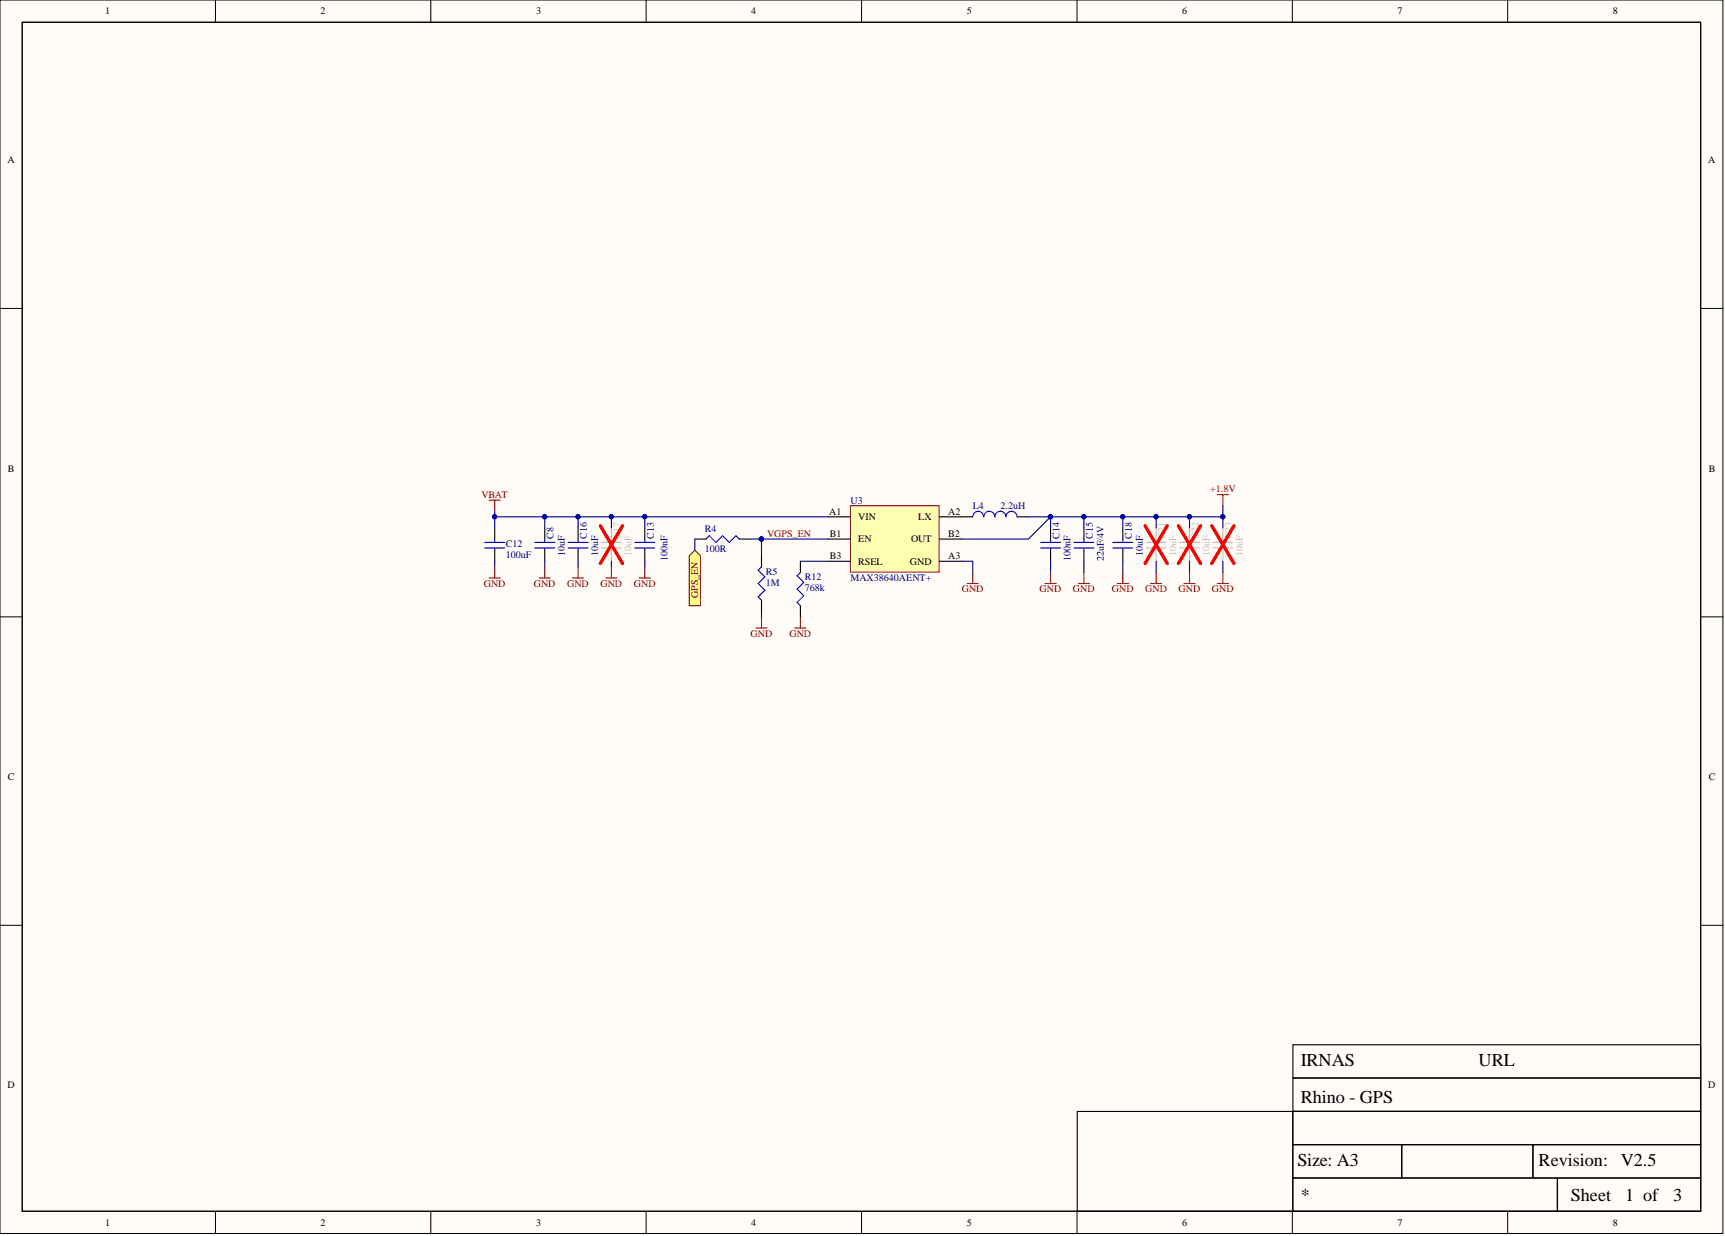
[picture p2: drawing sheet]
<svg xmlns="http://www.w3.org/2000/svg" width="393mm" height="282mm" viewBox="0 0 393 282" stroke-linecap="round" stroke-linejoin="round" font-family="sans-serif">
<g fill="#fffcf8" stroke="#000" stroke-width=".23">
<path d="M0 0h392.9v281.3h-392.9z"/>
<path d="M5.1 5.1h382.7v271.1h-382.7z"/>
</g>
<g fill="none" stroke="#000" stroke-width=".23">
<path d="M49.1 0v5.1M98.2 0v5.1M147.3 0v5.1M196.5 0v5.1M245.6 0v5.1M294.7 0v5.1M343.8 0v5.1M0 70.3h5.1M387.9 70.3h5M0 140.7h5.1M387.9 140.7h5M0 211h5.1"/>
<path d="M387.9 211h5M49.1 276.3v5M98.2 276.3v5M147.3 276.3v5M196.5 276.3v5M245.6 276.3v5M294.7 276.3v5M343.8 276.3v5"/>
</g>
<path d="M5.1 5.1h382.7v271.1h-382.7zM147 120.4v2.5M147 125.5v2.5M294.8 238.3h93v7.5h-93zM245.6 253.5h49.2v22.7h-49.2zM294.8 253.5h93v7.5h-93zM294.8 245.9h93v7.5h-93zM294.8 261.1h24.8v7.5h-24.8zM294.8 268.7h60.3v7.5h-60.3zM319.7 261.1h29.8v7.5h-29.8zM349.6 261.1h38.2v7.5h-38.2zM355.2 268.7h32.6v7.5h-32.6z" fill="none" stroke="#000" stroke-width=".25"/>
<path d="M144.7 123.7h4.6M144.7 125h4.6M147 122.9v.8M147 125v.5" fill="none" stroke="#00f" stroke-width=".25"/>
<path d="M111.5 114.1h2.6M112.8 114.1v2.5M111.5 131.8h2.6M112.8 129.3v2.5M145.8 131.8h2.5M147 129.3v2.5" fill="none" stroke="#800000" stroke-width=".25"/>
<path d="M157.2 126.7l1.2-1.2 1.3 1.2v11.4h-2.5z" fill-rule="evenodd" fill="#ffff80" stroke="#800000" stroke-width=".23"/>
<g fill="none" stroke="#00f" stroke-width=".25">
<path d="M226.8 117.9a1.27 1.27 0 0 0-1.2-1.3 1.27 1.27 0 0 0-1.3 1.3 1.24 1.24 0 0 0-1.2-1.3 1.24 1.24 0 0 0-1.3 1.3M229.4 117.9a1.24 1.24 0 0 0-1.3-1.3 1.24 1.24 0 0 0-1.2 1.3M231.9 117.9a1.24 1.24 0 0 0-1.2-1.3 1.24 1.24 0 0 0-1.3 1.3M161 122.9l.7-.7 1.6 1.5 1.5-1.5 1.5 1.5 1.5-1.5 .8 .7M173.6 129.3l-.7 .7 1.5 1.6-1.5 1.5 1.5 1.5-1.5 1.5 .7 .8M237.3 123.7h4.5M237.3 125h4.5M239.6 122.9v.8M239.6 125v.5M244.9 123.7h4.5M244.9 125h4.5M247.2 122.9v.8"/>
<path d="M247.2 125v.5"/>
</g>
<path d="M219.3 117.9h2.5M232 117.9h2.5M158.4 122.9h2.6M168.6 122.9h2.5M173.6 126.7v2.6M173.6 136.9v2.5M239.6 120.4v2.5M239.6 125.5v2.5M247.2 120.4v2.5M247.2 125.5v2.5" fill="none" stroke="#000" stroke-width=".25"/>
<path d="M277.6 112.8h2.5M278.8 112.8v2.5M220.5 133.1h2.6M221.8 130.5v2.6M238.3 133.1h2.5M239.6 130.5v2.6M245.9 133.1h2.5M247.2 130.5v2.6M172.4 143.2h2.5M173.6 140.7v2.5" fill="none" stroke="#800000" stroke-width=".25"/>
<path d="M193.9 115.3h20.3v15.2h-20.3z" fill="#ffffb0" stroke="#800000" stroke-width=".23"/>
<g fill="none" stroke="#000" stroke-width=".25">
<path d="M188.9 117.9h5M214.2 117.9h5.1M112.8 120.4v2.5M112.8 125.5v2.5M124.2 120.4v2.5M124.2 125.5v2.5M131.8 120.4v2.5M131.8 125.5v2.5M182.5 128v2.5M182.5 138.1v2.6M188.9 128h5M188.9 122.9h5"/>
<path d="M214.2 128h5.1M214.2 122.9h5.1M256 120.4v2.5M256 125.5v2.5"/>
</g>
<g fill="none" stroke="#800000" stroke-width=".25">
<path d="M122.9 131.8h2.6M124.2 129.3v2.5M130.6 131.8h2.5M131.8 129.3v2.5M138.2 131.8h2.5M139.4 129.3v2.5M254.8 133.1h2.5M256 130.5v2.6M262.4 133.1h2.5M263.6 130.5v2.6M270 133.1h2.5M271.2 130.5v2.6"/>
<path d="M277.6 133.1h2.5M278.8 130.5v2.6M181.3 143.2h2.5M182.5 140.7v2.5"/>
</g>
<g fill="none" stroke="#bfbebc" stroke-width=".25">
<path d="M137.1 123.7h4.6M137.1 125h4.6M139.4 120.4v3.3M139.4 125v3M261.4 123.7h4.5M261.4 125h4.5M263.6 120.4v3.3M263.6 125v3M269 123.7h4.5M269 125h4.5M271.2 120.4v3.3M271.2 125v3"/>
<path d="M276.6 123.7h4.5M276.6 125h4.5M278.8 120.4v3.3M278.8 125v3"/>
</g>
<path d="M136.9 119.9l5.1 8.6M142 119.9l-5.1 8.6M261.1 119.9l5.1 8.6M266.2 119.9l-5.1 8.6M268.7 119.9l5.1 8.6M273.8 119.9l-5.1 8.6M276.3 119.9l5.1 8.6M281.4 119.9l-5.1 8.6" fill="none" stroke="#f00" stroke-width=".76"/>
<g fill="none" stroke="#00f" stroke-width=".25">
<path d="M110.5 123.7h4.6M110.5 125h4.6M112.8 122.9v.8M112.8 125v.5M121.9 123.7h4.6M121.9 125h4.6M124.2 122.9v.8M124.2 125v.5M129.5 123.7h4.6M129.5 125h4.6M131.8 122.9v.8M131.8 125v.5"/>
<path d="M182.5 130.5l-.7 .8 1.5 1.5-1.5 1.5 1.5 1.6-1.5 1.5 .7 .7M253.8 123.7h4.5M253.8 125h4.5M256 122.9v.8M256 125v.5"/>
</g>
<g fill="none" stroke="#000080" stroke-width=".25">
<path d="M112.8 116.6v1.3M124.2 117.9v2.5M131.8 117.9v2.5M139.4 117.9v2.5M147 117.9h-34.2v2.5M188.9 117.9h-41.9v2.5M234.5 117.9h5.1v2.5M247.2 117.9h8.8v2.5M256 117.9h7.6v2.5M263.6 117.9h7.6v2.5M271.2 117.9h7.6M278.8 115.3v5.1"/>
<path d="M112.8 128v1.3M124.2 128v1.3M131.8 128v1.3M139.4 128v1.3M147 128v1.3M158.4 122.9v2.6M171.1 122.9h17.8M173.6 122.9v3.8M173.6 139.4v1.3M182.5 128h6.4M219.3 128h2.5v2.5M239.6 128v2.5"/>
<path d="M247.2 120.4v-2.5h-7.6l-5.1 5h-15.2M247.2 128v2.5M256 128v2.5M263.6 128v2.5M271.2 128v2.5M278.8 128v2.5"/>
</g>
<g fill="#000080" stroke="#000080" stroke-width=".23">
<circle cx="112.8" cy="117.8" r=".48"/>
<circle cx="173.6" cy="122.9" r=".48"/>
<circle cx="239.5" cy="117.8" r=".48"/>
<circle cx="247.1" cy="117.8" r=".48"/>
<circle cx="147" cy="117.8" r=".48"/>
<circle cx="139.4" cy="117.8" r=".48"/>
<circle cx="131.8" cy="117.8" r=".48"/>
<circle cx="256" cy="117.8" r=".48"/>
<circle cx="263.6" cy="117.8" r=".48"/>
<circle cx="271.2" cy="117.8" r=".48"/>
<circle cx="278.8" cy="117.8" r=".48"/>
<circle cx="124.2" cy="117.8" r=".48"/>
</g>
<g font-size="4.1">
<text x="296.6" y="243.2">IRNAS</text>
<text x="337.2" y="243.2">URL</text>
<text x="296.6" y="251.6">Rhino - GPS</text>
<text x="295.8" y="266">Size: A3</text>
<text x="350.8" y="266">Revision:</text>
<text x="369.6" y="266">V2.5</text>
<text x="296.6" y="273.9">*</text>
<text x="358.2" y="273.9">Sheet</text>
<text x="370.6" y="273.9">1 of</text>
<text x="381.5" y="273.9">3</text>
</g>
<g font-size="2.3">
<text x="24" y="3.3">1</text>
<text x="73.1" y="3.3">2</text>
<text x="122.2" y="3.3">3</text>
<text x="171.3" y="3.3">4</text>
<text x="220.5" y="3.3">5</text>
<text x="269.6" y="3.3">6</text>
<text x="318.7" y="3.3">7</text>
<text x="367.8" y="3.3">8</text>
<text x="1.7" y="37.2">A</text>
<text x="389.5" y="37.2">A</text>
<text x="1.8" y="107.6">B</text>
<text x="389.6" y="107.6">B</text>
<text x="189.1" y="117.4">A1</text>
<text x="195.7" y="118.6">VIN</text>
<text x="209.4" y="118.6">LX</text>
<text x="216.2" y="117.4">A2</text>
<text x="189.2" y="122.4">B1</text>
<text x="195.7" y="123.7">EN</text>
<text x="207.7" y="123.7">OUT</text>
<text x="216.2" y="122.4">B2</text>
<text x="189.2" y="127.5">B3</text>
<text x="195.7" y="128.8">RSEL</text>
<text x="207.5" y="128.8">GND</text>
<text x="216.2" y="127.5">A3</text>
<text x="1.8" y="177.9">C</text>
<text x="389.6" y="177.9">C</text>
<text x="1.7" y="248.2">D</text>
<text x="389.5" y="248.2">D</text>
<text x="24" y="279.6">1</text>
<text x="73.1" y="279.6">2</text>
<text x="122.2" y="279.6">3</text>
<text x="171.3" y="279.6">4</text>
<text x="220.5" y="279.6">5</text>
<text x="269.6" y="279.6">6</text>
<text x="318.7" y="279.6">7</text>
<text x="367.8" y="279.6">8</text>
</g>
<g font-size="2.3" fill="#800000">
<text x="109.8" y="113.6">VBAT</text>
<text x="275.9" y="112.3">+1.8V</text>
<text x="174.9" y="122.4">VGPS_EN</text>
<text x="110.3" y="133.8">GND</text>
<text x="121.7" y="133.8">GND</text>
<text x="129.3" y="133.8">GND</text>
<text x="136.9" y="133.8">GND</text>
<text x="144.5" y="133.8">GND</text>
<text x="159.2" y="136.4" transform="rotate(-90 159.2 136.4)">GPS_EN</text>
<text x="219.3" y="135.1">GND</text>
<text x="237.1" y="135.1">GND</text>
<text x="244.7" y="135.1">GND</text>
<text x="253.5" y="135.1">GND</text>
<text x="261.1" y="135.1">GND</text>
<text x="268.7" y="135.1">GND</text>
<text x="276.4" y="135.1">GND</text>
<text x="171.2" y="145.2">GND</text>
<text x="180" y="145.2">GND</text>
</g>
<g font-size="2.3" fill="#000080">
<text x="193.9" y="114.8">U3</text>
<text x="221.8" y="116.1">L4</text>
<text x="228.1" y="116.1">2.2uH</text>
<text x="115.3" y="124.7">C12</text>
<text x="126.2" y="122.9" transform="rotate(-90 126.2 122.9)">C8</text>
<text x="133.8" y="122.9" transform="rotate(-90 133.8 122.9)">C16</text>
<text x="149.1" y="122.9" transform="rotate(-90 149.1 122.9)">C13</text>
<text x="160.7" y="121.4">R4</text>
<text x="160.7" y="126">100R</text>
<text x="241.6" y="122.9" transform="rotate(-90 241.6 122.9)">C14</text>
<text x="249.2" y="122.9" transform="rotate(-90 249.2 122.9)">C15</text>
<text x="258.1" y="122.9" transform="rotate(-90 258.1 122.9)">C18</text>
<text x="115.3" y="127.2">100uF</text>
<text x="128.8" y="126.7" transform="rotate(-90 128.8 126.7)">10uF</text>
<text x="136.4" y="126.7" transform="rotate(-90 136.4 126.7)">10uF</text>
<text x="152.2" y="128" transform="rotate(-90 152.2 128)">100nF</text>
<text x="174.7" y="131">R5</text>
<text x="244.1" y="128" transform="rotate(-90 244.1 128)">100nF</text>
<text x="251.7" y="128" transform="rotate(-90 251.7 128)">22uF/4V</text>
<text x="260.6" y="126.7" transform="rotate(-90 260.6 126.7)">10uF</text>
<text x="174.7" y="133.6">1M</text>
<text x="183.5" y="132.3">R12</text>
<text x="183.5" y="134.8">768k</text>
<text x="193.9" y="132.6">MAX38640AENT+</text>
</g>
<g font-size="2.3" fill="#bfbebc">
<text x="141.5" y="122.9" transform="rotate(-90 141.5 122.9)">C17</text>
<text x="265.7" y="122.9" transform="rotate(-90 265.7 122.9)">C21</text>
<text x="273.3" y="122.9" transform="rotate(-90 273.3 122.9)">C22</text>
<text x="280.9" y="122.9" transform="rotate(-90 280.9 122.9)">C23</text>
<text x="144" y="126.7" transform="rotate(-90 144 126.7)">10uF</text>
<text x="268.2" y="126.7" transform="rotate(-90 268.2 126.7)">10uF</text>
<text x="275.8" y="126.7" transform="rotate(-90 275.8 126.7)">10uF</text>
<text x="283.4" y="126.7" transform="rotate(-90 283.4 126.7)">10uF</text>
</g>
</svg>
